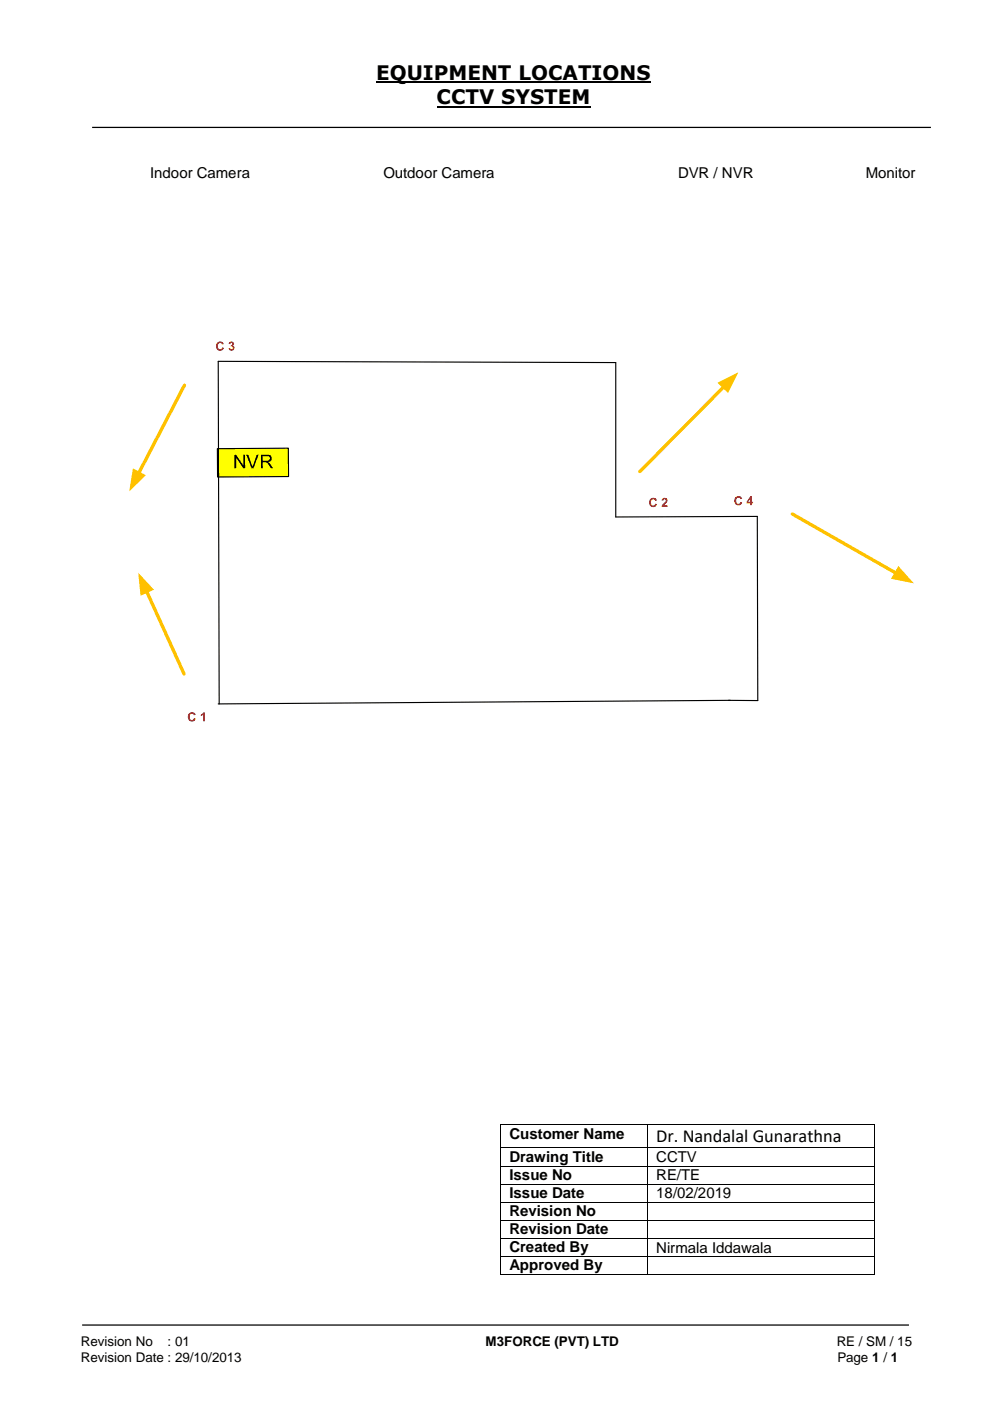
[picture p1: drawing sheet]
<svg xmlns="http://www.w3.org/2000/svg" width="210mm" height="297mm" viewBox="0 0 210 297" stroke-linecap="round" stroke-linejoin="round" font-family="sans-serif">
<path d="M79.7 17.4h58.2M92.6 22.6h32.6" fill="none" stroke="#000" stroke-width=".42"/>
<path d="M19.5 27h177.8M17.4 280.8h175.3" fill="none" stroke="#000" stroke-width=".26"/>
<path d="M154.8 148.4l-108.5 .8" fill="none" stroke="#000" stroke-width=".24"/>
<path d="M39.1 81.6l-9.7 18.7" fill="none" stroke="#ffc000" stroke-width=".72"/>
<path d="M28.2 99.3l2.7 1.4-3.5 3.4z" fill="#ffc000"/>
<g fill="#f00">
<path d="M46 72.6a.84 .84 0 0 1 1.4 .3l-.3 .1a.52 .52 0 0 0-.8-.2 .52 .52 0 0 0-.1 .8 .44 .44 0 0 0 .4 .4 .44 .44 0 0 0 .5-.4l.4 .1a.91 .91 0 0 1-1.4 .5 .91 .91 0 0 1-.2-1.4z"/>
<path d="M48.6 72.5a.52 .52 0 0 1 .8 0 .52 .52 0 0 1-.1 .8 .6 .6 0 0 1 0 1 .6 .6 0 0 1-.9-.5h.4a.29 .29 0 0 0 .4 .1 .29 .29 0 0 0 .1-.4 .29 .29 0 0 0-.4-.1v-.3a.23 .23 0 0 0 .4-.2 .23 .23 0 0 0-.4-.1l-.1 .1h-.3z"/>
</g>
<path d="M153.5 81.9l-17.9 18" fill="none" stroke="#ffc000" stroke-width=".72"/>
<path d="M152.1 81.1l4.4-2.2-2.2 4.4z" fill="#ffc000"/>
<g fill="#f00">
<path d="M137.8 105.8a.84 .84 0 0 1 1.5 .3h-.4a.52 .52 0 0 0-.8-.2 .52 .52 0 0 0-.1 .8 .44 .44 0 0 0 .4 .4 .44 .44 0 0 0 .5-.4l.4 .2a.91 .91 0 0 1-1.3 .4 .91 .91 0 0 1-.3-1.3z"/>
<path d="M140.5 105.6a.66 .66 0 0 1 1 .2 .66 .66 0 0 1-.4 1l-.3 .3h.7v.3h-1.3l.1-.3 .6-.7a.29 .29 0 0 0 .3-.3 .29 .29 0 0 0-.3-.3 .29 .29 0 0 0-.3 .3h-.4z"/>
<path d="M40.1 151.2a.84 .84 0 0 1 1.4 .3l-.4 .1a.52 .52 0 0 0-.8-.2 .52 .52 0 0 0-.1 .7 .44 .44 0 0 0 .4 .5 .44 .44 0 0 0 .5-.4l.4 .1a.91 .91 0 0 1-1.3 .5 .91 .91 0 0 1-.3-1.4z"/>
<path d="M42.6 151.4l.5-.4h.3v1.9h-.3l-.1-1.4-.4 .3z"/>
</g>
<path d="M46.1 95.1l15-.1 .1 6-15.1 .1z" fill-rule="evenodd" fill="#ff0"/>
<path d="M46.1 95.1l15-.1 .1 6-15.1 .1zM130.5 109.6v-32.8l-84.2-.2 .2 72.6M154.4 148.4l6.2 .1" fill="none" stroke="#000" stroke-width=".24"/>
<path d="M49.7 96.4h.4l1.5 2.2v-2.2h.3l.1 2.9h-.4l-1.6-2.3 .1 2.3h-.4zM52.2 96.4h.4l.9 2.5 .9-2.5h.4l-1.1 2.8h-.4zM55.3 96.4h1.3a.8 .8 0 0 1 1 .6 .8 .8 0 0 1-.8 .9l.4 .4 .7 .9h-.5l-.8-1.1-.5-.1h-.4v1.2h-.4zM55.7 96.7v.9h.8a.5 .5 0 0 0 .7-.4 .5 .5 0 0 0-.6-.5z" fill="#000"/>
<path d="M31.1 125.3l7.9 17.6" fill="none" stroke="#ffc000" stroke-width=".72"/>
<path d="M29.3 121.4l3.3 3.6-2.8 1.3z" fill="#ffc000"/>
<path d="M167.9 108.9l22.1 12.6" fill="none" stroke="#ffc000" stroke-width=".72"/>
<path d="M190.4 120l3.3 3.6-4.8-.9z" fill="#ffc000"/>
<g fill="#f00">
<path d="M155.9 105.4a.84 .84 0 0 1 1.4 .3l-.4 .1a.47 .47 0 0 0-.6-.3 .47 .47 0 0 0-.3 .6 .47 .47 0 0 0 .3 .7 .47 .47 0 0 0 .6-.4l.4 .1a.91 .91 0 0 1-1.3 .5 .91 .91 0 0 1-.2-1.4z"/>
<path d="M159.1 105.1h.3v1.3l.2-.1v.4h-.2v.4h-.4v-.4h-.8v-.3zM159 105.7l-.4 .7h.4z"/>
</g>
<path d="M130.5 109.6l30-.2 .1 39.1" fill="none" stroke="#000" stroke-width=".24"/>
<g fill="#000">
<path d="M106 238.3h.2v.2h-.2z" fill-rule="evenodd"/>
<path d="M106 238.3h.2v.2h-.2z" fill-rule="evenodd"/>
<path d="M137.1 238.3h.2v.2h-.2z" fill-rule="evenodd"/>
<path d="M185.4 238.3h.1v.2h-.1z" fill-rule="evenodd"/>
<path d="M185.4 238.3h.1v.2h-.1z" fill-rule="evenodd"/>
<path d="M106 243.2h.2v.2h-.2z" fill-rule="evenodd"/>
<path d="M106 247.1h.2v.1h-.2z" fill-rule="evenodd"/>
<path d="M106 250.9h.2v.1h-.2z" fill-rule="evenodd"/>
<path d="M106 254.7h.2v.1h-.2z" fill-rule="evenodd"/>
<path d="M106 258.5h.2v.2h-.2z" fill-rule="evenodd"/>
<path d="M137.1 243.2h.2v.2h-.2z" fill-rule="evenodd"/>
<path d="M137.1 247.1h.2v.1h-.2z" fill-rule="evenodd"/>
<path d="M137.1 250.9h.2v.1h-.2z" fill-rule="evenodd"/>
<path d="M137.1 254.7h.2v.1h-.2z" fill-rule="evenodd"/>
<path d="M137.1 258.5h.2v.2h-.2z" fill-rule="evenodd"/>
<path d="M185.4 243.2h.1v.2h-.1z" fill-rule="evenodd"/>
<path d="M185.4 247.1h.1v.1h-.1z" fill-rule="evenodd"/>
<path d="M185.4 250.9h.1v.1h-.1z" fill-rule="evenodd"/>
<path d="M185.4 254.7h.1v.1h-.1z" fill-rule="evenodd"/>
<path d="M185.4 258.5h.1v.2h-.1z" fill-rule="evenodd"/>
<path d="M106 262.3h.2v.2h-.2z" fill-rule="evenodd"/>
<path d="M106 266.2h.2v.2h-.2z" fill-rule="evenodd"/>
<path d="M106 270h.2v.2h-.2z" fill-rule="evenodd"/>
<path d="M106 270h.2v.2h-.2z" fill-rule="evenodd"/>
<path d="M137.1 262.3h.2v.2h-.2z" fill-rule="evenodd"/>
<path d="M137.1 266.2h.2v.2h-.2z" fill-rule="evenodd"/>
<path d="M137.1 270h.2v.2h-.2z" fill-rule="evenodd"/>
<path d="M185.4 262.3h.1v.2h-.1z" fill-rule="evenodd"/>
<path d="M185.4 266.2h.1v.2h-.1z" fill-rule="evenodd"/>
<path d="M185.4 270h.1v.2h-.1z" fill-rule="evenodd"/>
<path d="M185.4 270h.1v.2h-.1z" fill-rule="evenodd"/>
</g>
<g fill="none" stroke="#000" stroke-width=".21">
<path d="M106.1 238.5v4.7M106.2 238.4h30.9M137.2 238.5v4.7M137.3 238.4h48.1M185.5 238.5v4.7M106.1 243.4v3.7M106.1 247.2v3.7M106.1 251v3.7M106.1 254.8v3.7M106.1 258.7v3.6M106.2 243.3h30.9M106.2 247.1h30.9"/>
<path d="M106.2 250.9h30.9M106.2 254.8h30.9M106.2 258.6h30.9M137.2 243.4v3.7M137.2 247.2v3.7M137.2 251v3.7M137.2 254.8v3.7M137.2 258.7v3.6M137.3 243.3h48.1M137.3 247.1h48.1M137.3 250.9h48.1M137.3 254.8h48.1"/>
<path d="M137.3 258.6h48.1M185.5 243.4v3.7M185.5 247.2v3.7M185.5 251v3.7M185.5 254.8v3.7M185.5 258.7v3.6M106.1 262.5v3.7M106.1 266.4v3.6M106.2 262.4h30.9M106.2 266.3h30.9M106.2 270.1h30.9M137.2 262.5v3.7"/>
<path d="M137.2 266.4v3.6M137.3 262.4h48.1M137.3 266.3h48.1M137.3 270.1h48.1M185.5 262.5v3.7M185.5 266.4v3.6"/>
</g>
<g font-size="4.2">
<text x="79.7" y="16.9">EQUIPMENT LOCATIONS</text>
<text x="92.6" y="22.1">CCTV SYSTEM</text>
</g>
<text font-size="3.9" x="139.1" y="242.1">Dr. Nandalal Gunarathna</text>
<g font-size="3.2">
<text x="31.8" y="37.7">Indoor Camera</text>
<text x="81.3" y="37.7">Outdoor Camera</text>
<text x="143.7" y="37.7">DVR / NVR</text>
<text x="183.6" y="37.7">Monitor</text>
<text x="108" y="241.3">Customer Name</text>
<text x="108" y="246.2">Drawing Title</text>
<text x="108" y="250.1">Issue No</text>
<text x="139.1" y="246.3">CCTV</text>
<text x="139.1" y="250.2">RE/TE</text>
<text x="108" y="253.9">Issue Date</text>
<text x="108" y="257.8">Revision No</text>
<text x="139.1" y="254">18/02/2019</text>
<text x="108" y="261.6">Revision Date</text>
<text x="108" y="265.4">Created By</text>
<text x="108" y="269.2">Approved By</text>
<text x="139.1" y="265.5">Nirmala Iddawala</text>
</g>
<g font-size="2.8">
<text x="17.1" y="285.4">Revision No</text>
<text x="35.5" y="285.4">: 01</text>
<text x="102.9" y="285.4">M3FORCE (PVT) LTD</text>
<text x="177.4" y="285.4">RE / SM / 15</text>
<text x="17.1" y="288.6">Revision Date : 29/10/2013</text>
<text x="177.5" y="288.6">Page 1 / 1</text>
</g>
</svg>
